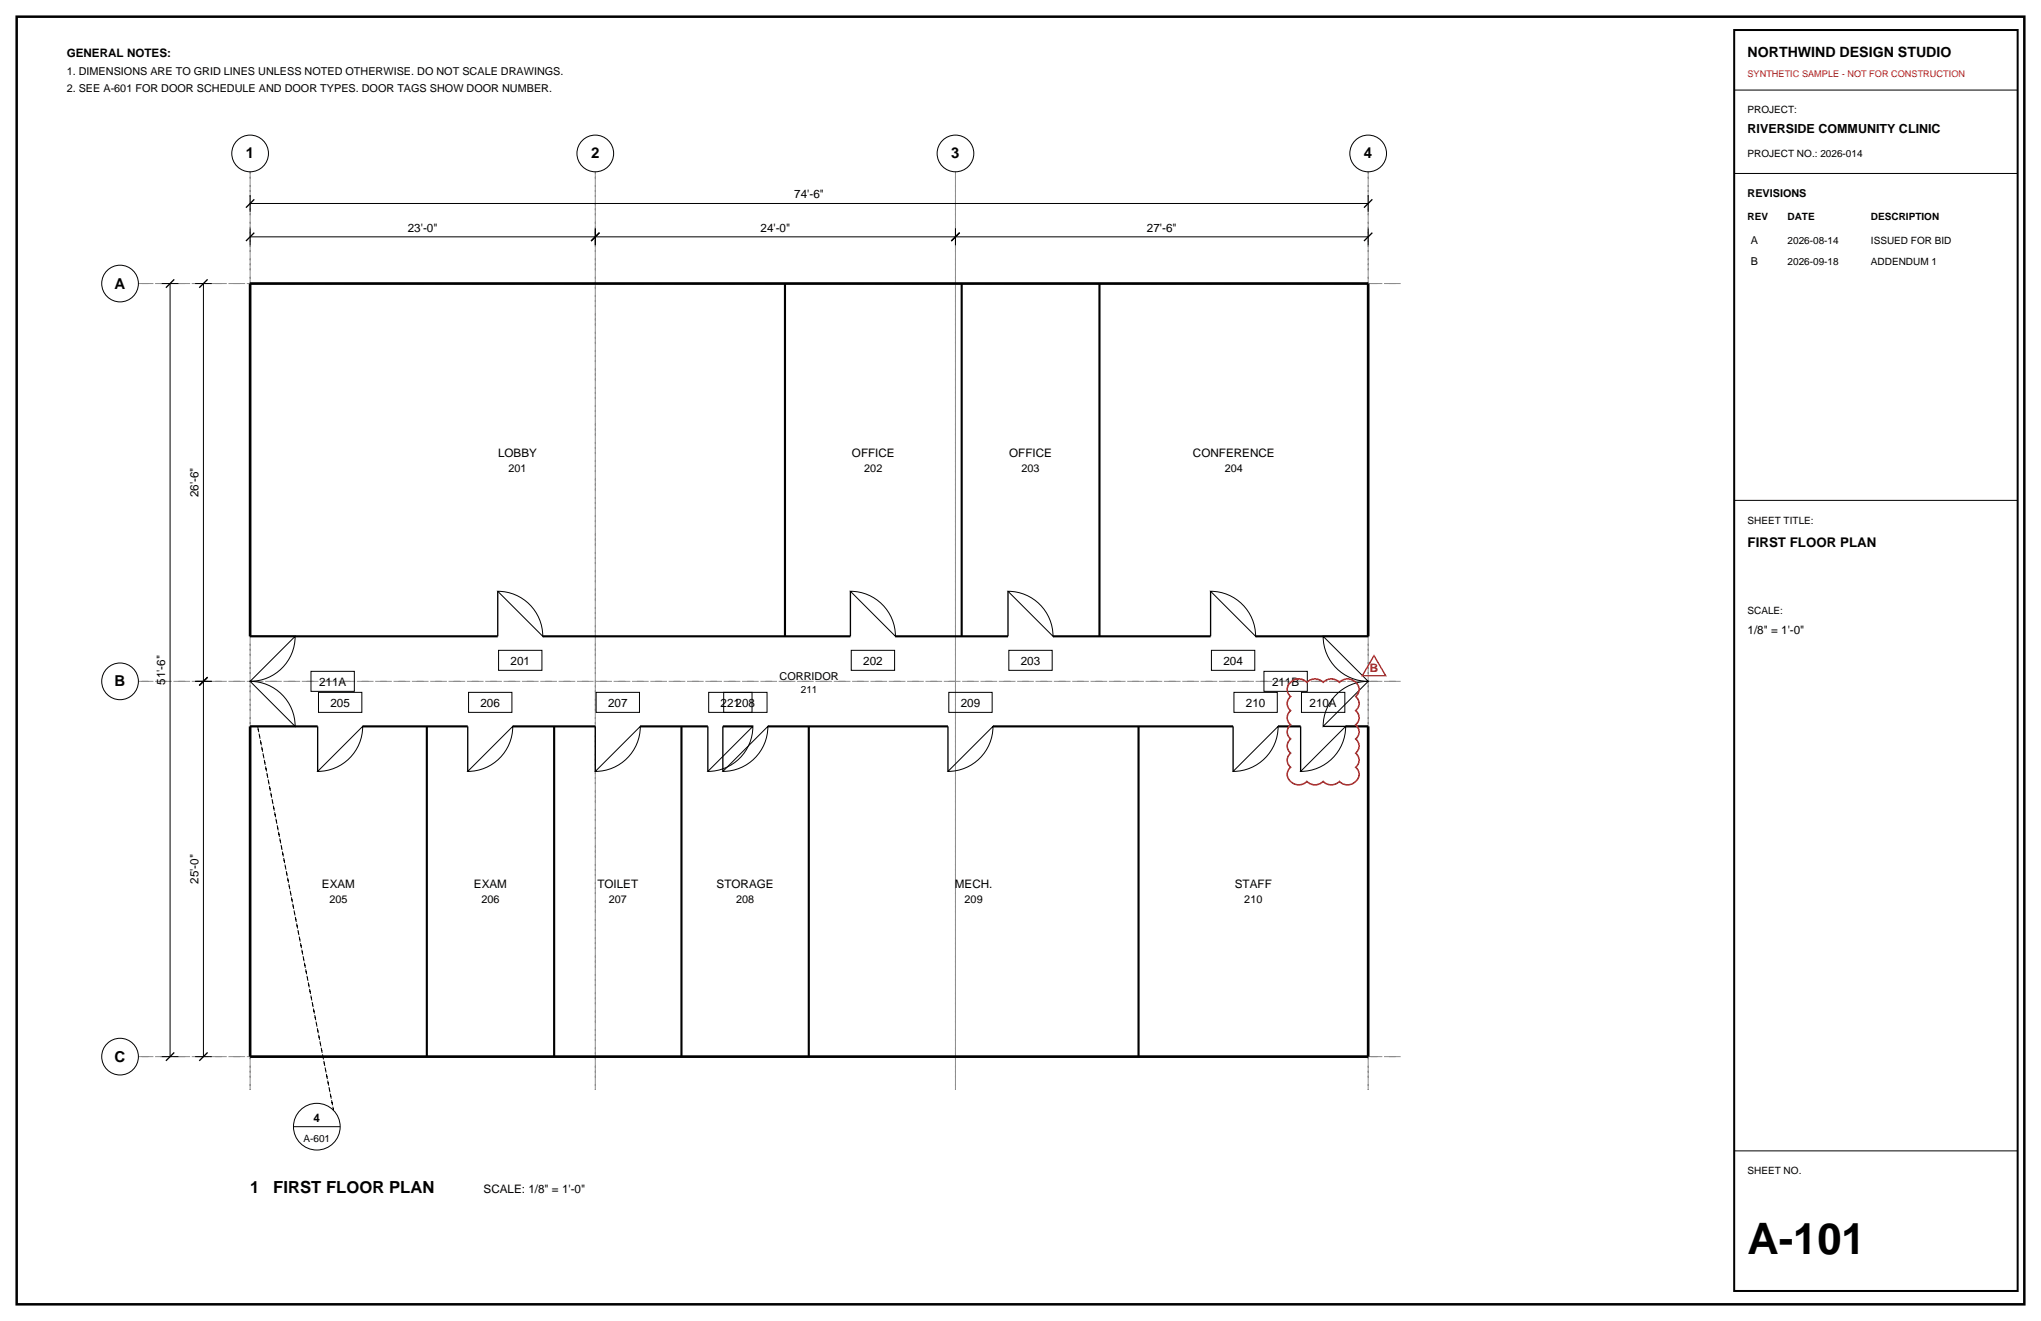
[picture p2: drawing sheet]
<svg xmlns="http://www.w3.org/2000/svg" width="432mm" height="279mm" viewBox="0 0 432 279" stroke-linecap="round" stroke-linejoin="round" font-family="sans-serif">
<path d="M3.5 3.5h424.8v272.4h-424.8z" fill="none" stroke="#000" stroke-width=".53"/>
<path d="M52.9 36.3v194.2zM125.9 36.3v194.2zM202.1 36.3v194.2zM289.5 36.3v194.2zM29.3 60h267.2zM29.3 144.1h267.2zM29.3 223.5h267.2z" fill="none" stroke="#8c8c8c" stroke-width=".21" stroke-dasharray="2.1 .7 .4 .7" stroke-linecap="butt"/>
<g fill="none" stroke="#000" stroke-width=".21">
<path d="M366.9 19.1h60zM366.9 36.7h60zM34.2 60h3.5zM36 60v163.5zM41.3 60h3.5zM43 60v84.1zM52.9 50.1h73zM52.9 48.3v3.6zM52.9 43h236.6zM52.9 41.3v3.5zM125.9 48.3v3.6zM125.9 50.1h76.2z"/>
<path d="M202.1 48.3v3.6zM202.1 50.1h87.4zM289.5 48.3v3.6zM289.5 41.3v3.5zM366.9 105.8h60zM62.4 134.6a9.5 9.5 0 0 1-9.5 9.5zM105.3 125.1a9.5 9.5 0 0 1 9.5 9.5zM105.5 137.5h9.2v4.3h-9.2zM179.9 125.1a9.5 9.5 0 0 1 9.5 9.5zM180.1 137.5h9.2v4.3h-9.2zM213.3 125.1a9.5 9.5 0 0 1 9.5 9.5zM213.4 137.5h9.2v4.3h-9.2z"/>
<path d="M256.1 125.1a9.5 9.5 0 0 1 9.5 9.5zM256.3 137.5h9.2v4.3h-9.2zM279.9 134.6l9.6 9.5a9.5 9.5 0 0 1-9.6-9.5zM41.3 144.1h3.5zM43 144.1v79.4zM52.9 144.1a9.5 9.5 0 0 1 9.5 9.5zM65.8 142h9.2v4.2h-9.2zM67.4 146.4h9.2v4.3h-9.2zM76.7 153.6a9.5 9.5 0 0 1-9.5 9.6zM99.1 146.4h9.2v4.3h-9.2zM108.5 153.6a9.5 9.5 0 0 1-9.5 9.6zM126.1 146.4h9.2v4.3h-9.2z"/>
<path d="M135.5 153.6a9.5 9.5 0 0 1-9.6 9.6zM149.9 146.4h9.2v4.3h-9.2zM153.1 146.4h9.2v4.3h-9.2zM159.3 153.6a9.5 9.5 0 0 1-9.5 9.6zM162.5 153.6a9.5 9.5 0 0 1-9.6 9.6zM200.7 146.4h9.2v4.3h-9.2zM210.1 153.6a9.5 9.5 0 0 1-9.5 9.6zM261.1 146.4h9.1v4.3h-9.1zM267.4 142h9.2v4.2h-9.2zM270.4 153.6a9.5 9.5 0 0 1-9.5 9.6zM275.3 146.4h9.2v4.3h-9.2zM282.3 147.3a9.5 9.5 0 0 1 7.2-3.2l-9.6 9.5a9.5 9.5 0 0 1 2.4-6.3z"/>
<path d="M284.7 153.6a9.5 9.5 0 0 1-9.5 9.6zM34.2 223.5h3.5zM41.3 223.5h3.5zM62.1 238.3h9.9zM366.9 243.4h60z"/>
<circle cx="52.9" cy="32.5" r="3.9"/>
<circle cx="125.9" cy="32.5" r="3.9"/>
<circle cx="202.1" cy="32.5" r="3.9"/>
<circle cx="289.5" cy="32.5" r="3.9"/>
<circle cx="25.4" cy="60" r="3.9"/>
<circle cx="25.4" cy="144.1" r="3.9"/>
<circle cx="25.4" cy="223.5" r="3.9"/>
<circle cx="67" cy="238.3" r="4.9"/>
</g>
<g fill="none" stroke="#000" stroke-width=".28">
<path d="M52 51l1.8-1.8zM52 43.9l1.8-1.7zM125.1 51l1.7-1.8zM201.3 51l1.7-1.8zM288.6 51l1.7-1.8zM288.6 43.9l1.7-1.7zM35.1 60.9l1.8-1.8zM42.2 60.9l1.7-1.8zM52.9 134.6h9.5zM105.3 125.1v9.5zM179.9 125.1v9.5zM213.3 125.1v9.5z"/>
<path d="M256.1 125.1v9.5zM279.9 134.6h9.6zM42.2 145l1.7-1.8zM52.9 153.6h9.5zM67.2 153.6v9.6zM99 153.6v9.6zM125.9 153.6v9.6zM149.8 153.6v9.6zM152.9 153.6v9.6zM200.6 153.6v9.6zM260.9 153.6v9.6zM275.2 153.6v9.6z"/>
<path d="M279.9 153.6h9.6zM35.1 224.4l1.8-1.8zM42.2 224.4l1.7-1.8z"/>
</g>
<path d="M52.9 60h236.6zM52.9 60v74.6zM289.5 60v74.6zM52.9 153.6v69.9zM289.5 153.6v69.9zM52.9 223.5h236.6z" fill="none" stroke="#000" stroke-width=".56"/>
<g fill="none" stroke="#000" stroke-width=".45">
<path d="M166.1 60v74.6zM203.5 60v74.6zM232.6 60v74.6zM52.9 134.6h52.4zM114.8 134.6h65.1zM189.4 134.6h23.9zM222.8 134.6h33.3zM265.6 134.6h23.9zM52.9 153.6h14.3zM76.7 153.6h22.3zM90.3 153.6v69.9zM108.5 153.6h17.4z"/>
<path d="M117.2 153.6v69.9zM135.5 153.6h14.3zM144.2 153.6v69.9zM152.9 153.6h6.4zM162.5 153.6h38.1zM171.1 153.6v69.9zM210.1 153.6h50.8zM240.9 153.6v69.9zM270.4 153.6h4.8zM284.7 153.6h4.8z"/>
</g>
<path d="M54.5 153.6l16.1 81.2z" fill="none" stroke="#000" stroke-width=".21" stroke-dasharray=".7 .7" stroke-linecap="butt"/>
<path d="M366.9 6.4h60v266.6h-60z" fill="none" stroke="#000" stroke-width=".42"/>
<path d="M273 144.3a2.41 2.41 0 0 1 3.5 0 2.41 2.41 0 0 1 3.4 0 2.41 2.41 0 0 1 3.5 0 2.39 2.39 0 0 1 2.8-.5 2.39 2.39 0 0 1 1.3 2.6l-.7 .9a1.91 1.91 0 0 1 0 3 1.91 1.91 0 0 1 0 3 1.91 1.91 0 0 1 0 3 1.91 1.91 0 0 1 0 3 1.91 1.91 0 0 1 0 3 2.23 2.23 0 0 1 .2 2.8 2.23 2.23 0 0 1-2.7 .8l-.9-.6a2.41 2.41 0 0 1-3.5 0 2.41 2.41 0 0 1-3.4 0 2.39 2.39 0 0 1-2.8 .5 2.39 2.39 0 0 1-1.3-2.6l.6-.9a1.91 1.91 0 0 1 0-3 1.91 1.91 0 0 1 0-3 1.91 1.91 0 0 1 0-3 1.91 1.91 0 0 1 0-3 1.91 1.91 0 0 1 0-3 1.91 1.91 0 0 1 0-3z" fill="none" stroke="#d90d0d" stroke-width=".32"/>
<path d="M290.7 138.7l2.5 4.2h-5z" fill="none" stroke="#d90d0d" stroke-width=".28"/>
<text font-size="9.2" x="369.7" y="265.3">A-101</text>
<g font-size="3.5">
<text x="52.9" y="252.4">1</text>
<text x="57.8" y="252.4">FIRST FLOOR PLAN</text>
</g>
<g font-size="3.2">
<text x="52" y="33.5">1</text>
<text x="125.1" y="33.5">2</text>
<text x="201.3" y="33.5">3</text>
<text x="288.6" y="33.5">4</text>
<text x="24.3" y="61">A</text>
<text x="24.3" y="145.2">B</text>
<text x="24.3" y="224.5">C</text>
</g>
<text font-size="3" x="369.7" y="12">NORTHWIND DESIGN STUDIO</text>
<text font-size="2.8" x="369.7" y="115.7">FIRST FLOOR PLAN</text>
<text font-size="2.6" x="369.7" y="28.2">RIVERSIDE COMMUNITY CLINIC</text>
<g font-size="2.5">
<text x="14.1" y="12">GENERAL NOTES:</text>
<text x="168" y="42">74'-6&quot;</text>
<text x="86.3" y="49">23'-0&quot;</text>
<text x="160.9" y="49">24'-0&quot;</text>
<text x="242.7" y="49">27'-6&quot;</text>
<text x="105.4" y="96.6">LOBBY</text>
<text x="180.2" y="96.6">OFFICE</text>
<text x="213.5" y="96.6">OFFICE</text>
<text x="252.4" y="96.6">CONFERENCE</text>
<text x="42" y="105.2" transform="rotate(-90 42 105.2)">26'-6&quot;</text>
<text x="369.7" y="134.1">1/8&quot; = 1'-0&quot;</text>
<text x="108" y="140.5">201</text>
<text x="182.6" y="140.5">202</text>
<text x="216" y="140.5">203</text>
<text x="258.8" y="140.5">204</text>
<text x="34.9" y="144.9" transform="rotate(-90 34.9 144.9)">51'-6&quot;</text>
<text x="67.5" y="145">211A</text>
<text x="69.9" y="149.4">205</text>
<text x="101.7" y="149.4">206</text>
<text x="128.6" y="149.4">207</text>
<text x="152.5" y="149.4">221208</text>
<text x="203.3" y="149.4">209</text>
<text x="263.6" y="149.4">210</text>
<text x="269.1" y="145">211B</text>
<text x="277" y="149.4">210A</text>
<text x="42" y="186.9" transform="rotate(-90 42 186.9)">25'-0&quot;</text>
<text x="68.1" y="187.9">EXAM</text>
<text x="100.3" y="187.9">EXAM</text>
<text x="126.4" y="187.9">TOILET</text>
<text x="151.6" y="187.9">STORAGE</text>
<text x="202" y="187.9">MECH.</text>
<text x="261.3" y="187.9">STAFF</text>
<text x="66.3" y="237.2">4</text>
<text x="102.3" y="252.4">SCALE: 1/8&quot; = 1'-0&quot;</text>
</g>
<text font-size="2.5" fill="#d90d0d" x="289.8" y="142.2">B</text>
<g font-size="2.3">
<text x="14.1" y="15.9">1. DIMENSIONS ARE TO GRID LINES UNLESS NOTED OTHERWISE. DO NOT SCALE DRAWINGS.</text>
<text x="14.1" y="19.4">2. SEE A-601 FOR DOOR SCHEDULE AND DOOR TYPES. DOOR TAGS SHOW DOOR NUMBER.</text>
<text x="369.7" y="41.6">REVISIONS</text>
<text x="370.4" y="51.5">A</text>
<text x="370.4" y="56.1">B</text>
<text x="107.6" y="99.7">201</text>
<text x="182.9" y="99.7">202</text>
<text x="216.1" y="99.7">203</text>
<text x="259.1" y="99.7">204</text>
<text x="164.9" y="143.8">CORRIDOR</text>
<text x="69.7" y="191">205</text>
<text x="101.9" y="191">206</text>
<text x="128.8" y="191">207</text>
<text x="155.7" y="191">208</text>
<text x="204.1" y="191">209</text>
<text x="263.3" y="191">210</text>
</g>
<g font-size="2.1">
<text x="369.7" y="24">PROJECT:</text>
<text x="369.7" y="33.2">PROJECT NO.: 2026-014</text>
<text x="369.7" y="46.6">REV</text>
<text x="378.2" y="46.6">DATE</text>
<text x="395.8" y="46.6">DESCRIPTION</text>
<text x="378.2" y="51.5">2026-08-14</text>
<text x="395.8" y="51.5">ISSUED FOR BID</text>
<text x="378.2" y="56.1">2026-09-18</text>
<text x="395.8" y="56.1">ADDENDUM 1</text>
<text x="369.7" y="110.8">SHEET TITLE:</text>
<text x="369.7" y="129.8">SCALE:</text>
<text x="169.4" y="146.6">211</text>
<text x="64.2" y="241.5">A-601</text>
<text x="369.7" y="248.4">SHEET NO.</text>
</g>
<text font-size="1.9" fill="#d90d0d" x="369.7" y="16.2">SYNTHETIC SAMPLE - NOT FOR CONSTRUCTION</text>
</svg>
